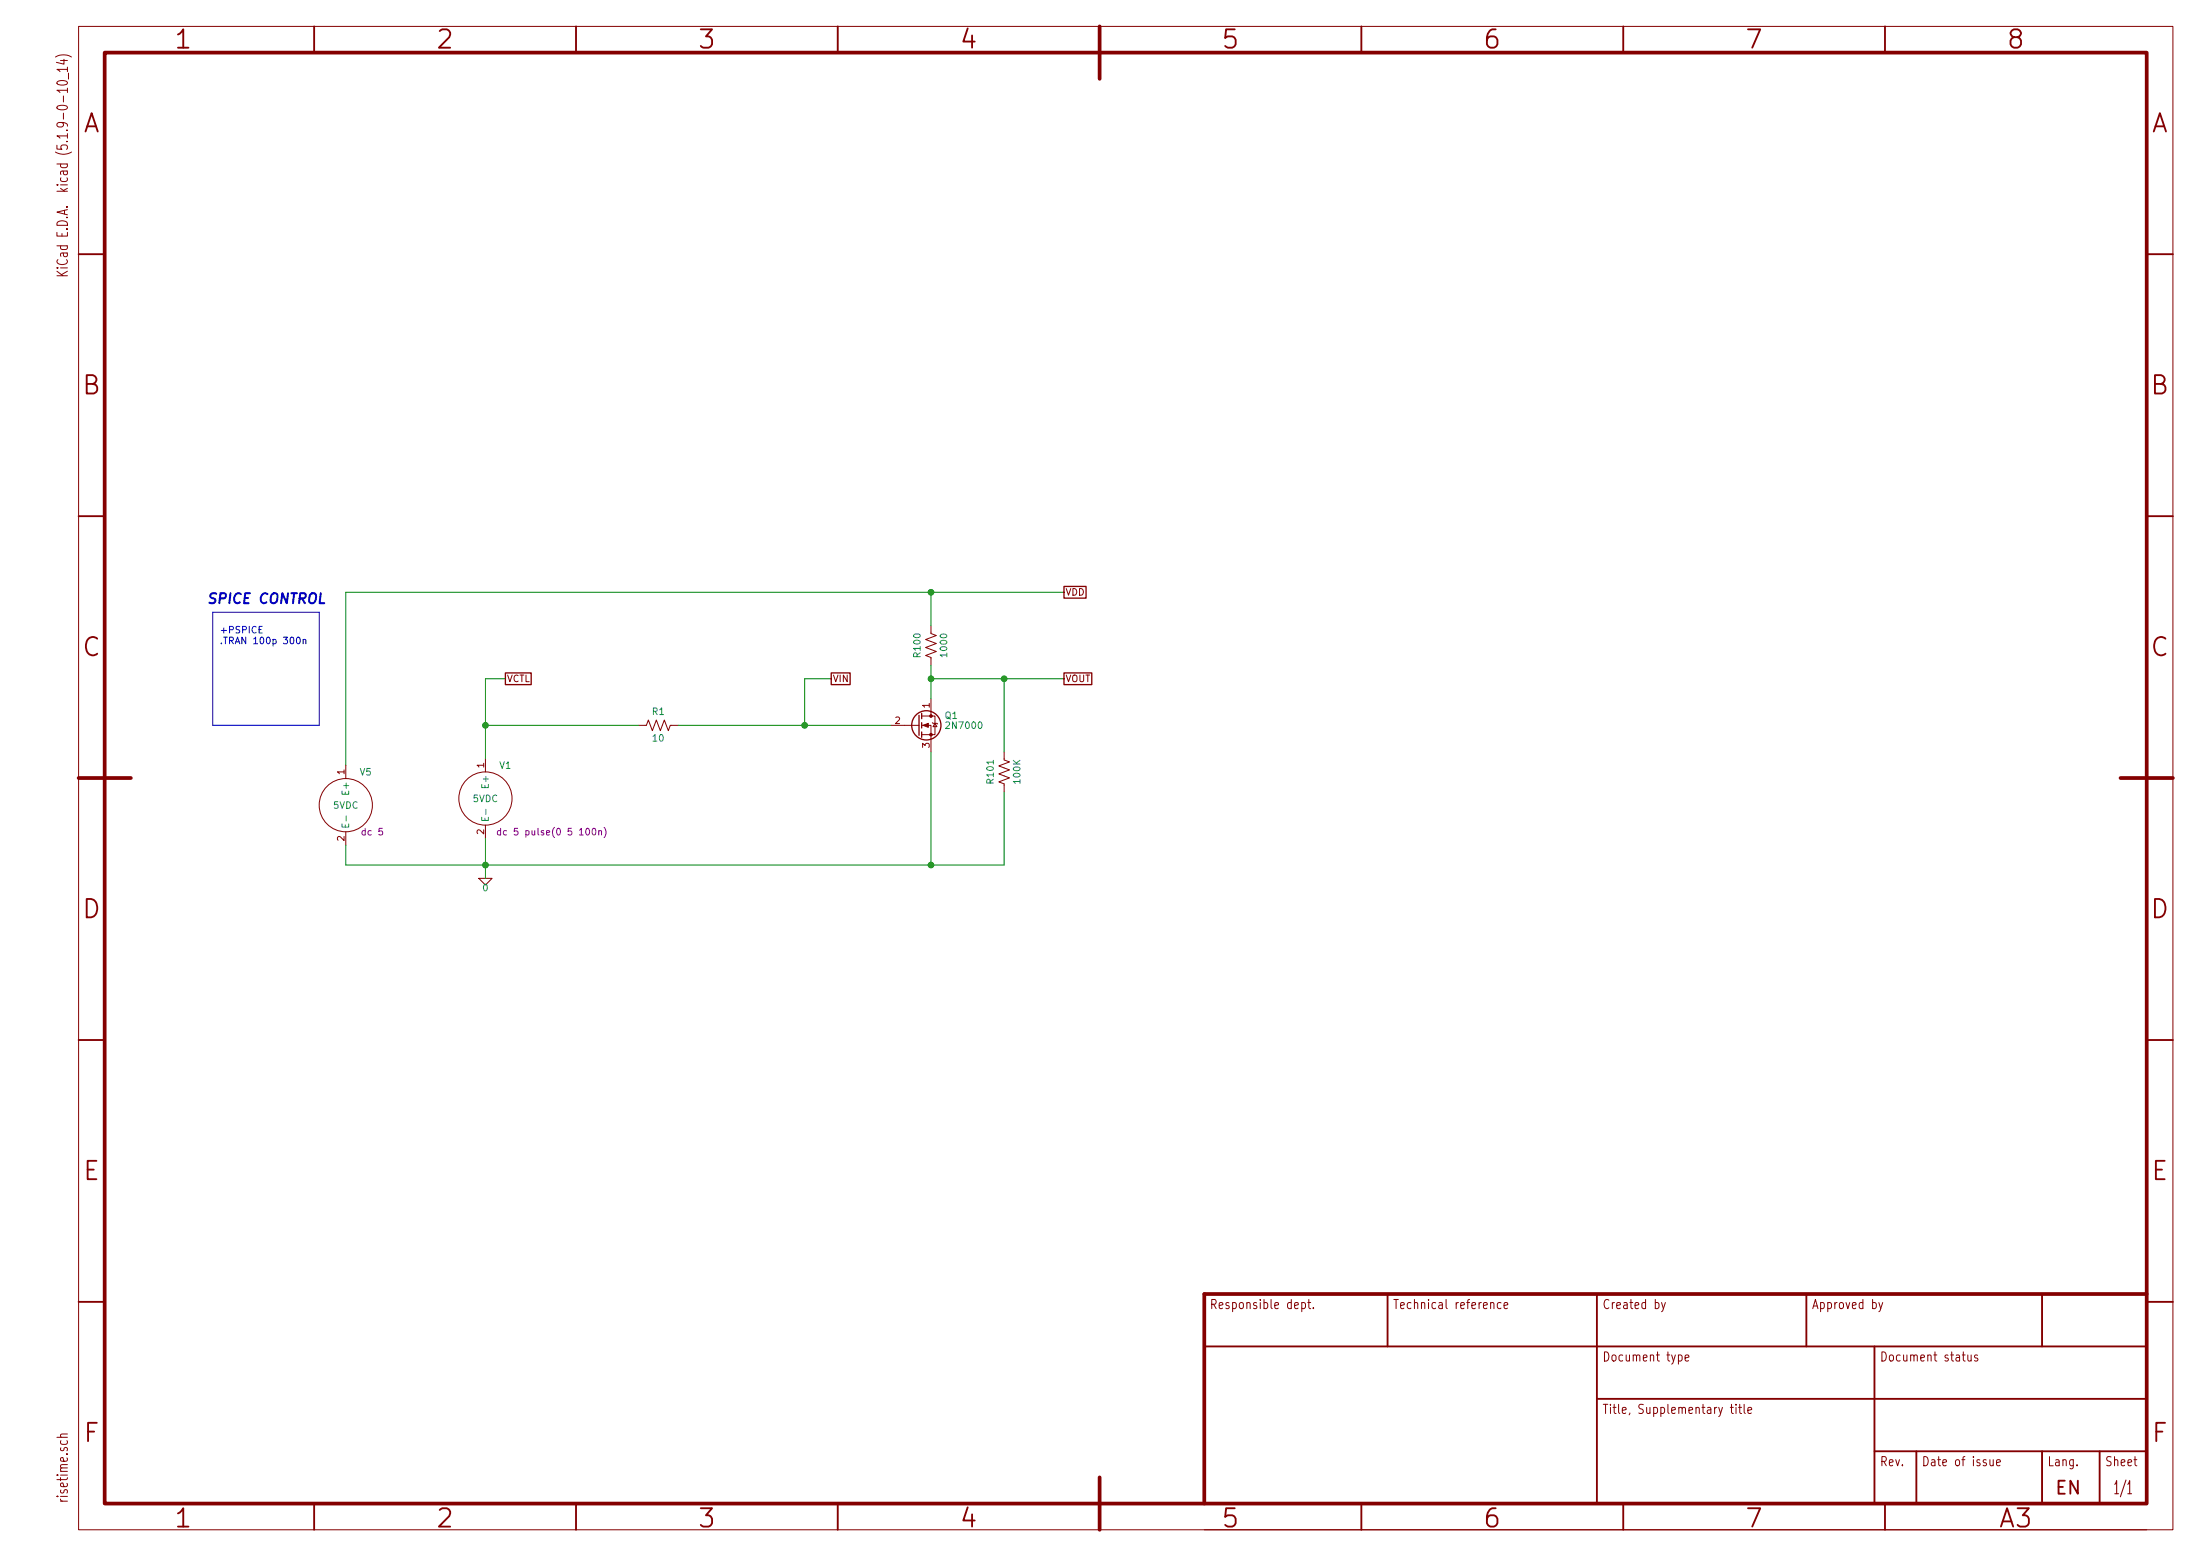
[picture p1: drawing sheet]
EESchema Schematic File Version 4
EELAYER 30 0
EELAYER END
$Descr A3 16535 11693
encoding utf-8
Sheet 1 1
Title ""
Date ""
Rev ""
Comp ""
Comment1 ""
Comment2 ""
Comment3 ""
Comment4 ""
$EndDescr
$Comp
L .simulation:VSOURCE V1
U 1 1
P 3650 6000
F 0 "V1" H 3800 6250 50  0000 C CNN
F 1 "5VDC" H 3650 6000 50  0000 C CNN
F 2 "" H 3650 6000 50  0001 C CNN
F 3 "" H 3650 6000 50  0001 C CNN
F 4 "V" H 3650 6000 50  0001 C CNN "Spice_Primitive"
F 5 "dc 5 pulse(0 5 100n)" H 4150 5750 50  0000 C CNN "Spice_Model"
F 6 "Y" H 3650 6000 50  0001 C CNN "Spice_Netlist_Enabled"
	1    3650 6000
	1    0    0    -1  
$EndComp
Wire Wire Line
	3650 5700 3650 5450
Wire Wire Line
	3650 5450 4800 5450
$Comp
L .simulation:R_US R1
U 1 1
P 4950 5450
F 0 "R1" V 5050 5450 50  0000 C CNN
F 1 "10" V 4850 5450 50  0000 C CNN
F 2 "" V 4990 5440 50  0001 C CNN
F 3 "" H 4950 5450 50  0001 C CNN
F 4 "R" H 4950 5450 50  0001 C CNN "Spice_Primitive"
F 5 "10" H 4950 5450 50  0001 C CNN "Spice_Model"
F 6 "Y" H 4950 5450 50  0001 C CNN "Spice_Netlist_Enabled"
	1    4950 5450
	0    -1   -1   0   
$EndComp
Wire Wire Line
	5100 5450 6050 5450
Wire Wire Line
	3650 6500 3650 6300
Wire Wire Line
	3650 6500 3650 6600
Connection ~ 3650 6500
Text Notes 1650 4850 0    50   ~ 0
+PSPICE\n.TRAN 100p 300n
Wire Notes Line style solid
	1600 4600 2400 4600
Wire Notes Line style solid
	2400 4600 2400 5450
Wire Notes Line style solid
	2400 5450 1600 5450
Wire Notes Line style solid
	1600 5450 1600 4600
Text Notes 1550 4550 0    75   Italic 15
SPICE CONTROL
$Comp
L .simulation:0 #GND?
U 1 1
P 3650 6600
F 0 "#GND?" H 3650 6500 50  0001 C CNN
F 1 "0" H 3650 6530 50  0000 C CNN
F 2 "" H 3650 6600 50  0001 C CNN
F 3 "" H 3650 6600 50  0001 C CNN
	1    3650 6600
	1    0    0    -1  
$EndComp
$Comp
L .simulation:2N7000 Q1
U 1 1
P 6900 5450
F 0 "Q1" H 7100 5525 50  0000 L CNN
F 1 "2N7000" H 7100 5450 50  0000 L CNN
F 2 "Package_TO_SOT_THT:TO-92_Inline" H 7100 5375 50  0001 L CIN
F 3 "https://www.onsemi.com/pub/Collateral/NDS7002A-D.PDF" H 6900 5450 50  0001 L CNN
F 4 "X" H 6900 5450 50  0001 C CNN "Spice_Primitive"
F 5 "2n7000" H 6900 5450 50  0001 C CNN "Spice_Model"
F 6 "Y" H 6900 5450 50  0001 C CNN "Spice_Netlist_Enabled"
F 7 "/Users/rclott/root/files/projs/novac/blognova/projs/spice/simulation-spice.lib" H 6900 5450 50  0001 C CNN "Spice_Lib_File"
	1    6900 5450
	1    0    0    -1  
$EndComp
Connection ~ 6050 5450
Wire Wire Line
	7000 5650 7000 6500
$Comp
L .simulation:R_US R100
U 1 1
P 7000 4850
F 0 "R100" V 7100 4850 50  0000 C CNN
F 1 "1000" V 6900 4850 50  0000 C CNN
F 2 "" V 7040 4840 50  0001 C CNN
F 3 "" H 7000 4850 50  0001 C CNN
F 4 "R" H 7000 4850 50  0001 C CNN "Spice_Primitive"
F 5 "1000" H 7000 4850 50  0001 C CNN "Spice_Model"
F 6 "Y" H 7000 4850 50  0001 C CNN "Spice_Netlist_Enabled"
	1    7000 4850
	-1   0    0    1   
$EndComp
Wire Wire Line
	7000 5250 7000 5100
Wire Wire Line
	7000 4700 7000 4450
$Comp
L .simulation:VSOURCE V5
U 1 1
P 2600 6050
F 0 "V5" H 2750 6300 50  0000 C CNN
F 1 "5VDC" H 2600 6050 50  0000 C CNN
F 2 "" H 2600 6050 50  0001 C CNN
F 3 "" H 2600 6050 50  0001 C CNN
F 4 "V" H 2600 6050 50  0001 C CNN "Spice_Primitive"
F 5 "dc 5" H 2800 5850 50  0000 C CNN "Spice_Model"
F 6 "Y" H 2600 6050 50  0001 C CNN "Spice_Netlist_Enabled"
	1    2600 6050
	1    0    0    -1  
$EndComp
Wire Wire Line
	2600 6350 2600 6500
Wire Wire Line
	2600 5750 2600 4450
Connection ~ 7000 5100
Wire Wire Line
	7000 5100 7000 5000
Text GLabel 8000 5100 2    50   UnSpc ~ 0
VOUT
Text GLabel 6250 5100 2    50   UnSpc ~ 0
VIN
Wire Wire Line
	6250 5100 6050 5100
Wire Wire Line
	6050 5100 6050 5450
Text GLabel 3800 5100 2    50   UnSpc ~ 0
VCTL
Wire Wire Line
	3650 5450 3650 5100
Wire Wire Line
	3650 5100 3800 5100
Connection ~ 3650 5450
Text GLabel 8000 4450 2    50   UnSpc ~ 0
VDD
Connection ~ 7000 4450
$Comp
L .simulation:R_US R101
U 1 1
P 7550 5800
F 0 "R101" V 7650 5800 50  0000 C CNN
F 1 "100K" V 7450 5800 50  0000 C CNN
F 2 "" V 7590 5790 50  0001 C CNN
F 3 "" H 7550 5800 50  0001 C CNN
F 4 "R" H 7550 5800 50  0001 C CNN "Spice_Primitive"
F 5 "100K" H 7550 5800 50  0001 C CNN "Spice_Model"
F 6 "Y" H 7550 5800 50  0001 C CNN "Spice_Netlist_Enabled"
	1    7550 5800
	-1   0    0    1   
$EndComp
Wire Wire Line
	7000 4450 8000 4450
Wire Wire Line
	7000 5100 7550 5100
Wire Wire Line
	7000 6500 7550 6500
Wire Wire Line
	7550 6500 7550 5950
Connection ~ 7000 6500
Wire Wire Line
	7550 5650 7550 5100
Connection ~ 7550 5100
Wire Wire Line
	7550 5100 8000 5100
Wire Wire Line
	2600 4450 7000 4450
Wire Wire Line
	2600 6500 3650 6500
Wire Wire Line
	3650 6500 7000 6500
Wire Wire Line
	6050 5450 6700 5450
$EndSCHEMATC
